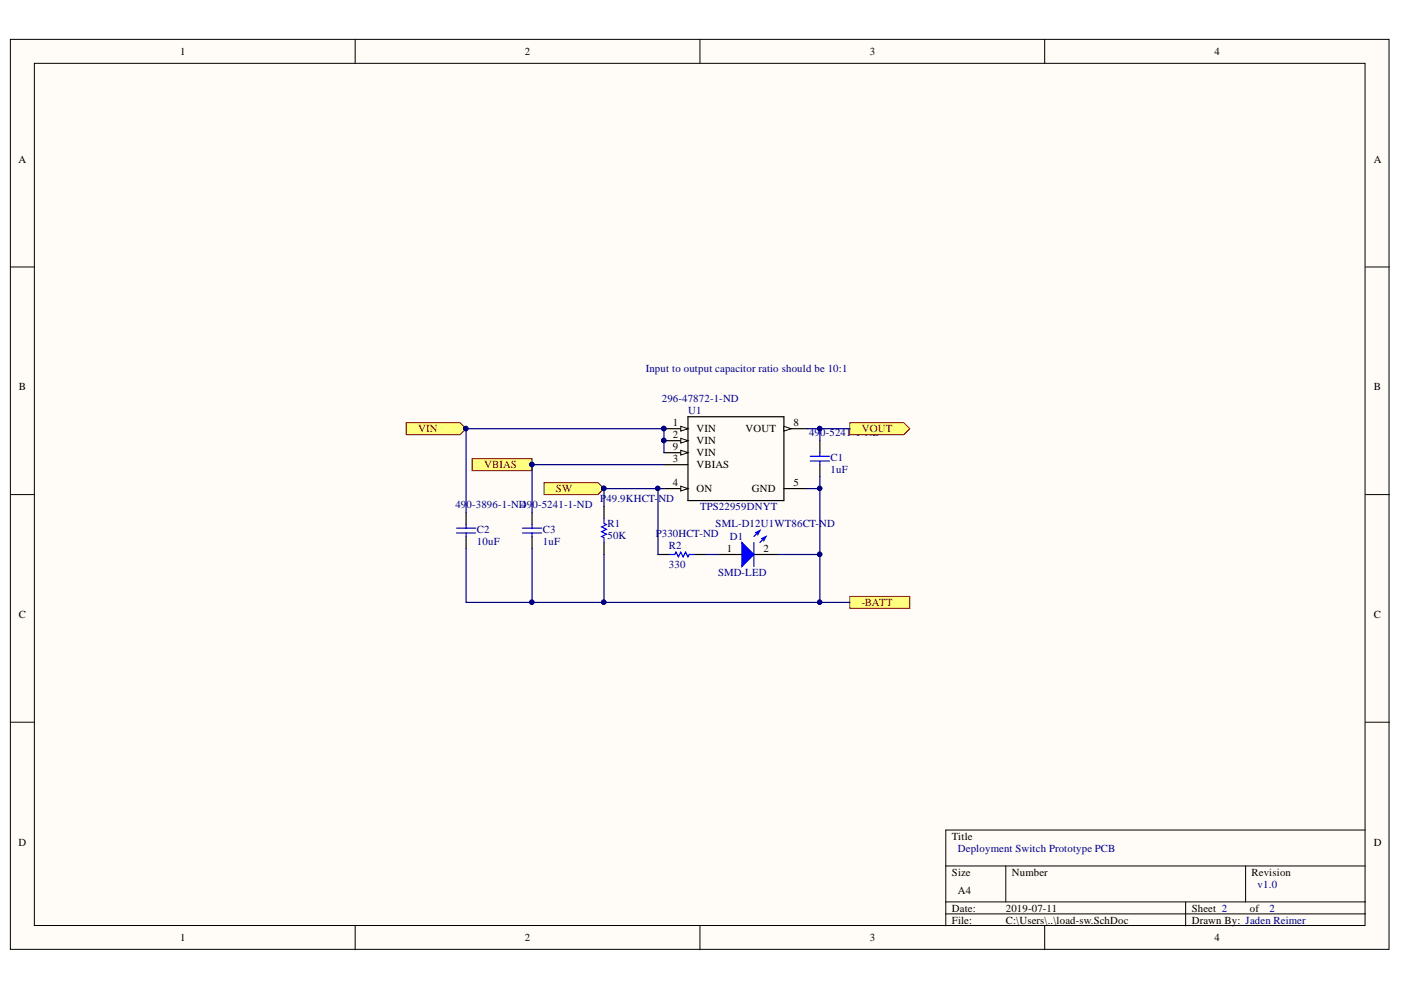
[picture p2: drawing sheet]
# Altium project DepSwitches.PrjPCB
ProjectDrawnBy: Jaden Reimer; ProjectRevision: v1.0; ProjectSheetTotal: 2; ProjectTitle: Deployment Switch Prototype PCB
2 sheets, 20 parts. Net scope: hierarchical (ports join the sheet entries above them; power ports are global).
Board file: dep-switches.PcbDoc
Sheets:
  dep-switches.SchDoc
    1 = load-sw.SchDoc
    2 = load-sw.SchDoc

## Sheet dep-switches.SchDoc
size A4

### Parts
+DEP  Header 2  Supplier Part Number 1: H125743CT-ND  [DF13A-2P-1.25H(21)]
-DEP  Header 2  Supplier Part Number 1: H125743CT-ND  [DF13A-2P-1.25H(21)]
BATT  Header 2  [SAM9552-ND]
D_VOLT  AZ23C4V7-E3-08  Supplier Part Number 1: AZ23C4V7-E3-08GICT-ND
FET  CSD16406Q3  Supplier Part Number 1: 296-24251-1-ND  [CSD16406Q3]
VOUT  Header 2  Supplier Part Number 1: 732-2028-ND  [CON2_SCREW_5.00MM_691102710002]

### Sub-sheets
Repeat( ,1,2) = load-sw.SchDoc: Repeat(SW) (in), Repeat(VIN) (in), -BATT, Repeat(VOUT) (out), VBIAS

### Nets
GND: BATT.2 D_VOLT.3 FET.5(D) FET.6(D) FET.7(D) FET.8(D)
VIN1: +DEP.1 -DEP.1 BATT.1 D_VOLT.1 D_VOLT.2 FET.4(G) ; sheet Repeat( ,1,2)/VBIAS  [also labelled +BATT]
SW1: +DEP.2
SW2: -DEP.2
VIN2: VOUT.2
VOUT1: VOUT.1
VOUT2: FET.1(S) FET.2(S) FET.3(S) ; sheet Repeat( ,1,2)/-BATT

### Buses and harness runs
bus SW[1..2]
bus VIN[1..2]
bus VOUT[1..2]

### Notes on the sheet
- This bad boy has a body diode that conducts current when off
- VIN1 = +VE
  VIN2 = -VE
- (near VOUT) VOUT1 = +VE OUT OF BATT
  VOUT2 = -VE INTO BATT
- I'm concerned with the voltage drop across this body diode (1V at current)
- 1
- Labels drawn without touching a wire or pin: VIN[1..2]

## Sheet load-sw.SchDoc
size A4
Used 2 times, as channels 1, 2. Parts and nets are listed once, with the designators drawn on the sheet.

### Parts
C1  1uF  Supplier Part Number 1: 490-5241-1-ND  [1608[0603]]
C2  10uF  Supplier Part Number 1: 490-3896-1-ND  [1608[0603]]
C3  1uF  Supplier Part Number 1: 490-5241-1-ND  [1608[0603]]
D1  SMD-LED  Supplier Part Number 1: SML-D12U1WT86CT-ND  [0603-LED]
R1  50K  Supplier Part Number 1: P49.9KHCT-ND  [1608[0603]]
R2  330  Supplier Part Number 1: P330HCT-ND  [1608[0603]]
U1  TPS22959DNYT  Supplier Part Number 1: 296-47872-1-ND  [TPS22959DNYT]

### Ports
-BATT, SW (in), VBIAS, VIN (in), VOUT (out)

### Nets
-BATT: C1.1 C2.1 C3.1 D1.2 R1.1 U1.5(GND) ; port -BATT
SW: R1.2 R2.2 U1.4(ON) ; port SW
VBIAS: C3.2 U1.3(VBIAS) ; port VBIAS
VIN: C2.2 U1.1(VIN) U1.2(VIN) U1.9(VIN) ; port VIN
VOUT: C1.2 U1.8(VOUT) ; port VOUT
NetD1_1: D1.1 R2.1

### Channels
1: designators end in _1; ports -BATT=VOUT2 SW=SW1 VBIAS=VIN1 VIN=VIN1 VOUT=VOUT1
2: designators end in _2; ports -BATT=VOUT2 SW=SW2 VBIAS=VIN1 VIN=VIN2 VOUT=VOUT2

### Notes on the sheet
- Input to output capacitor ratio should be 10:1
- 2

## Nets that join several sheets
VIN1: dep-switches (6 pins), 1 (6 pins), 2 (C3_2.2 U1_2.3)
SW1: dep-switches (+DEP.2), 1 (R1_1.2 R2_1.2 U1_1.4)
SW2: dep-switches (-DEP.2), 2 (R1_2.2 R2_2.2 U1_2.4)
VIN2: dep-switches (VOUT.2), 2 (C2_2.2 U1_2.1 U1_2.2 U1_2.9)
VOUT1: dep-switches (VOUT.1), 1 (C1_1.2 U1_1.8)
VOUT2: dep-switches (FET.1 FET.2 FET.3), 1 (6 pins), 2 (8 pins)
